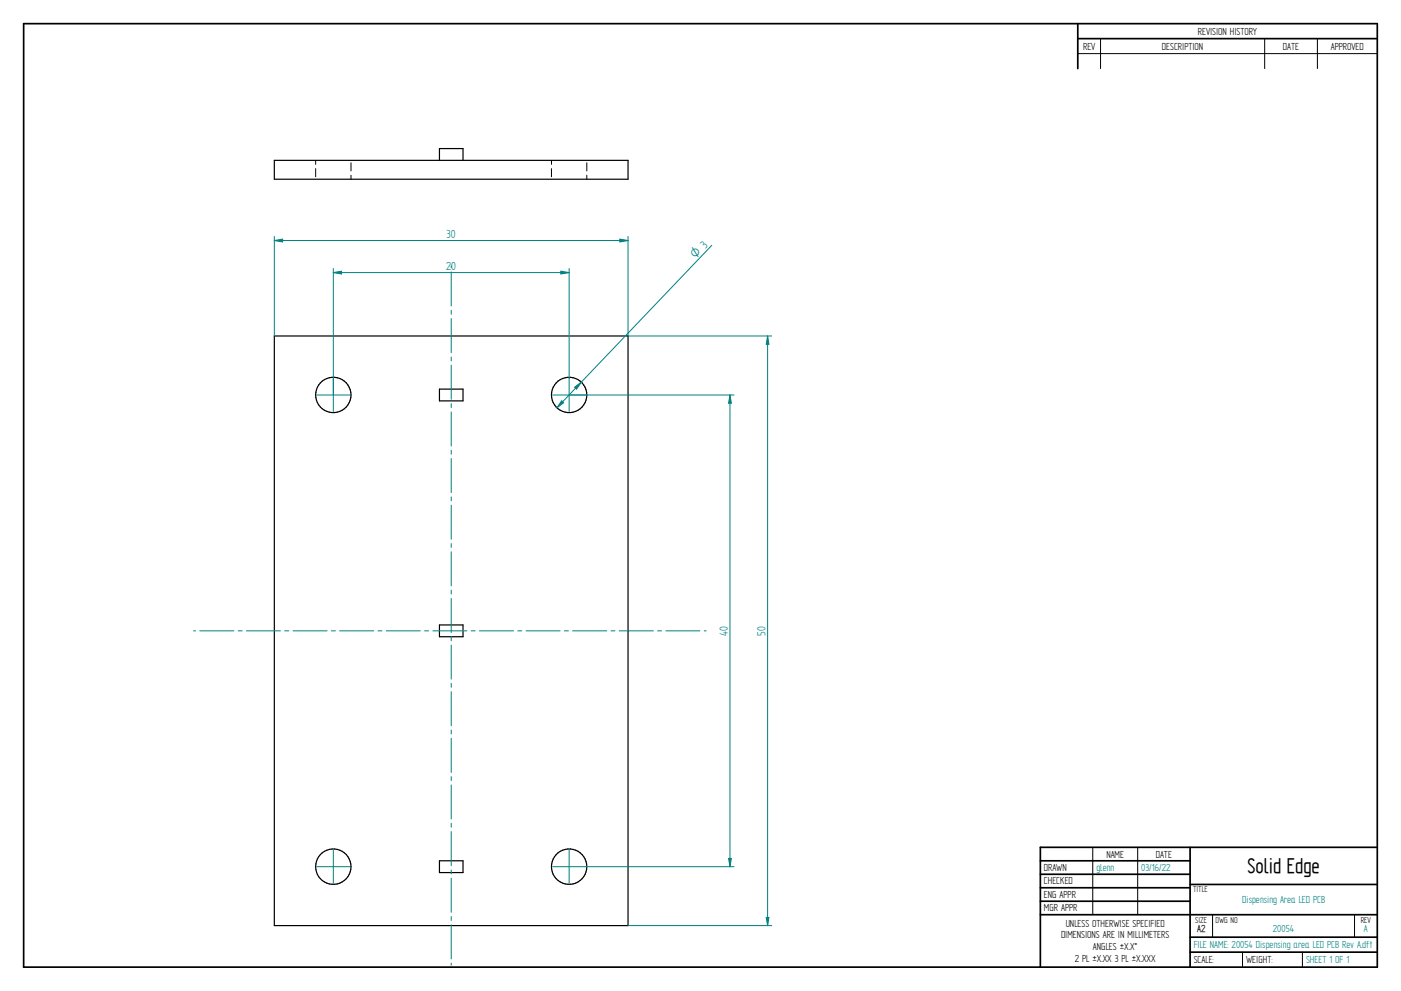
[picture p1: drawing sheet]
<svg xmlns="http://www.w3.org/2000/svg" width="594mm" height="420mm" viewBox="0 0 594 420" stroke-linecap="round" stroke-linejoin="round" font-family="sans-serif">
<g fill="none" stroke="#000" stroke-width=".72">
<path d="M10 10h574v400h-574zM457 10v19.1M457 16.4h127M504.6 359.2v50.8M584 359.2h-142.9v50.8M441.1 365h63.5M441.1 370.7h63.5M441.1 376.4h63.5M504.6 375h79.4M441.1 382.1h63.5M441.1 387.8h142.9M504.6 397.3h79.4"/>
<path d="M504.6 403.7h79.4"/>
</g>
<g fill="none" stroke="#000" stroke-width=".42">
<path d="M466.7 16.4v12.7M536.3 16.4v12.7M558.6 16.4v12.7M457 22.7h127M133.9 68v1.7M133.9 71.5v3.4M148.8 69v3.5M148.8 74.3v1.7M233.8 68v1.7M233.8 71.5v3.4M248.8 69v3.5M248.8 74.3v1.7"/>
<path d="M463.4 359.2v28.6M482.4 359.2v28.6M514.2 387.9v9.4M574.4 387.9v9.4M526.9 403.7v6.3M552.3 403.7v6.3"/>
</g>
<g fill="none" stroke="#000" stroke-width=".51">
<path d="M116.3 68h150v8h-150zM186.3 68v-5h10v5M116.3 142.5h150v249.9h-150zM186.3 165h10v5h-10zM186.3 265h10v5h-10zM186.3 365h10v5h-10z"/>
<circle cx="141.3" cy="167.4" r="7.5"/>
<circle cx="241.3" cy="167.4" r="7.5"/>
<circle cx="141.3" cy="367.4" r="7.5"/>
<circle cx="241.4" cy="367.4" r="7.5"/>
</g>
<g fill="none" stroke="#008080" stroke-width=".42">
<path d="M116.3 100.2v42.3M191.3 112.6v.9M191.3 115.3v14.5M262.8 101.4l3.5 .6-3.5 .6zM266.3 100.2v42.3M191.3 131.6v1.7M191.3 135v14.5M191.3 151.3v1.7M191.3 154.8v14.5M134.3 167.5h14M141.3 160.4v14.1M191.3 171.1v1.7"/>
<path d="M191.3 174.6v14.5M234.4 167.5h13.9M241.3 160.4v14.1M191.3 190.9v1.7M191.3 194.4v14.5M191.3 210.7v1.6M191.3 214.2v14.4M191.3 230.4v1.7M191.3 233.9v14.5M191.3 250.2v1.7M191.3 253.7v14.5M82 267.5h.9"/>
<path d="M84.7 267.5h14.5M101 267.5h1.7M104.5 267.5h14.4M120.7 267.5h1.8M124.2 267.5h14.5M140.5 267.5h1.7M144 267.5h14.5M160.3 267.5h1.7M163.8 267.5h14.4M180 267.5h1.7M183.6 267.5h14.4M191.3 270v1.7"/>
<path d="M191.3 273.5v14.5M199.8 267.5h1.7M203.3 267.5h14.5M219.5 267.5h1.8M223 267.5h14.5M239.3 267.5h1.7M242.8 267.5h14.5M259.1 267.5h1.7M262.6 267.5h14.5M278.8 267.5h1.7M282.4 267.5h14.4M298.6 267.5h.8"/>
<path d="M191.3 289.7v1.7M191.3 293.2v14.5M191.3 309.5v1.7M191.3 313v14.5M191.3 329.3v1.7M191.3 332.8v14.5M191.3 349v1.7M191.3 352.6v14.4M134.3 367.5h14M141.3 360.4v14M191.3 368.8v1.7M191.3 372.3v14.5"/>
<path d="M234.4 367.5h13.9M241.3 360.4v14M191.3 388.6v1.7M191.3 392.1v14.5M191.3 408.3v.9"/>
</g>
<path d="M262.8 101.4l3.5 .6-3.5 .6z" fill="#008080"/>
<path d="M116.3 102l3.5-.6v1.2z" fill="none" stroke="#008080" stroke-width=".42"/>
<path d="M116.3 102l3.5-.6v1.2z" fill="#008080"/>
<path d="M116.3 102h150M266.3 142.5h60.9M266.3 392.4h60.9M324.9 389h1.1l-.5 3.4z" fill="none" stroke="#008080" stroke-width=".42"/>
<path d="M324.9 389h1.1l-.5 3.4z" fill="#008080"/>
<path d="M325.5 142.5l.5 3.5h-1.1z" fill="none" stroke="#008080" stroke-width=".42"/>
<path d="M325.5 142.5l.5 3.5h-1.1z" fill="#008080"/>
<path d="M325.5 142.5v249.9M241.3 167.5h70M309.5 167.5l.6 3.4h-1.2zM248.3 367.5h63" fill="none" stroke="#008080" stroke-width=".42"/>
<path d="M309.5 167.5l.6 3.4h-1.2z" fill="#008080"/>
<path d="M308.9 363.9h1.2l-.6 3.6z" fill="none" stroke="#008080" stroke-width=".42"/>
<path d="M308.9 363.9h1.2l-.6 3.6z" fill="#008080"/>
<path d="M141.3 115.6l3.5-.6v1.2zM141.3 113.8v53.7M241.3 113.8v46.6M309.5 167.5v200" fill="none" stroke="#008080" stroke-width=".42"/>
<path d="M141.3 115.6l3.5-.6v1.2z" fill="#008080"/>
<path d="M237.8 115l3.5 .6-3.5 .6z" fill="none" stroke="#008080" stroke-width=".42"/>
<path d="M237.8 115l3.5 .6-3.5 .6z" fill="#008080"/>
<path d="M141.3 115.6h100M301.8 104l-65.6 68.9M238.2 169.9l.8 .8-2.8 2.2z" fill="none" stroke="#008080" stroke-width=".42"/>
<path d="M238.2 169.9l.8 .8-2.8 2.2z" fill="#008080"/>
<path d="M243.7 164.2l2.8-2.2-2 3z" fill="none" stroke="#008080" stroke-width=".42"/>
<path d="M243.7 164.2l2.8-2.2-2 3z" fill="#008080"/>
<text font-size="10.1" x="529" y="370.2">Solid Edge</text>
<g font-size="5.6" fill="#008080">
<text x="189.4" y="101.1">30</text>
<text x="189.2" y="114.7">20</text>
<text x="308.6" y="269.5" transform="rotate(-90 308.6 269.5)">40</text>
<text x="324.6" y="269.5" transform="rotate(-90 324.6 269.5)">50</text>
</g>
<text font-size="5.4" fill="#008080" x="295" y="109.9" transform="rotate(-46 295 109.9)">O 3</text>
<g font-size="4.9">
<text x="507.9" y="14.7">REVISION HISTORY</text>
<text x="459.3" y="21">REV</text>
<text x="492.7" y="21">DESCRIPTION</text>
<text x="544" y="21">DATE</text>
<text x="564.3" y="21">APPROVED</text>
<text x="469.1" y="363.6">NAME</text>
<text x="490.1" y="363.6">DATE</text>
<text x="442.7" y="369.3">DRAWN</text>
<text x="442.7" y="375">CHECKED</text>
<text x="442.7" y="380.7">ENG APPR</text>
<text x="442.7" y="386.4">MGR APPR</text>
<text x="451.9" y="392.9">UNLESS OTHERWISE SPECIFIED</text>
<text x="449.9" y="397.9">DIMENSIONS ARE IN MILLIMETERS</text>
<text x="455.7" y="407.8">2 PL ±X.XX 3 PL ±X.XXX</text>
<text x="463.5" y="402.9">ANGLES ±X.X°</text>
<text x="506.2" y="408.3">SCALE:</text>
<text x="528.4" y="408.3">WEIGHT:</text>
</g>
<g font-size="4.9" fill="#008080">
<text x="464.9" y="369.3">glenn</text>
<text x="483.9" y="369.3">03/16/22</text>
<text x="526.8" y="382.9">Dispensing Area LED PCB</text>
<text x="539.7" y="395.4">20054</text>
<text x="578.4" y="395.4">A</text>
<text x="506.2" y="402">FILE NAME: 20054 Dispensing area LED PCB Rev A.dft</text>
<text x="553.8" y="408.4">SHEET 1 OF 1</text>
</g>
<text font-size="4.8" x="507.7" y="395.3">A2</text>
<g font-size="4.1">
<text x="505.9" y="378.3">TITLE</text>
<text x="506.9" y="391.1">SIZE</text>
<text x="515.4" y="391.1">DWG NO</text>
<text x="577" y="391.1">REV</text>
</g>
</svg>
